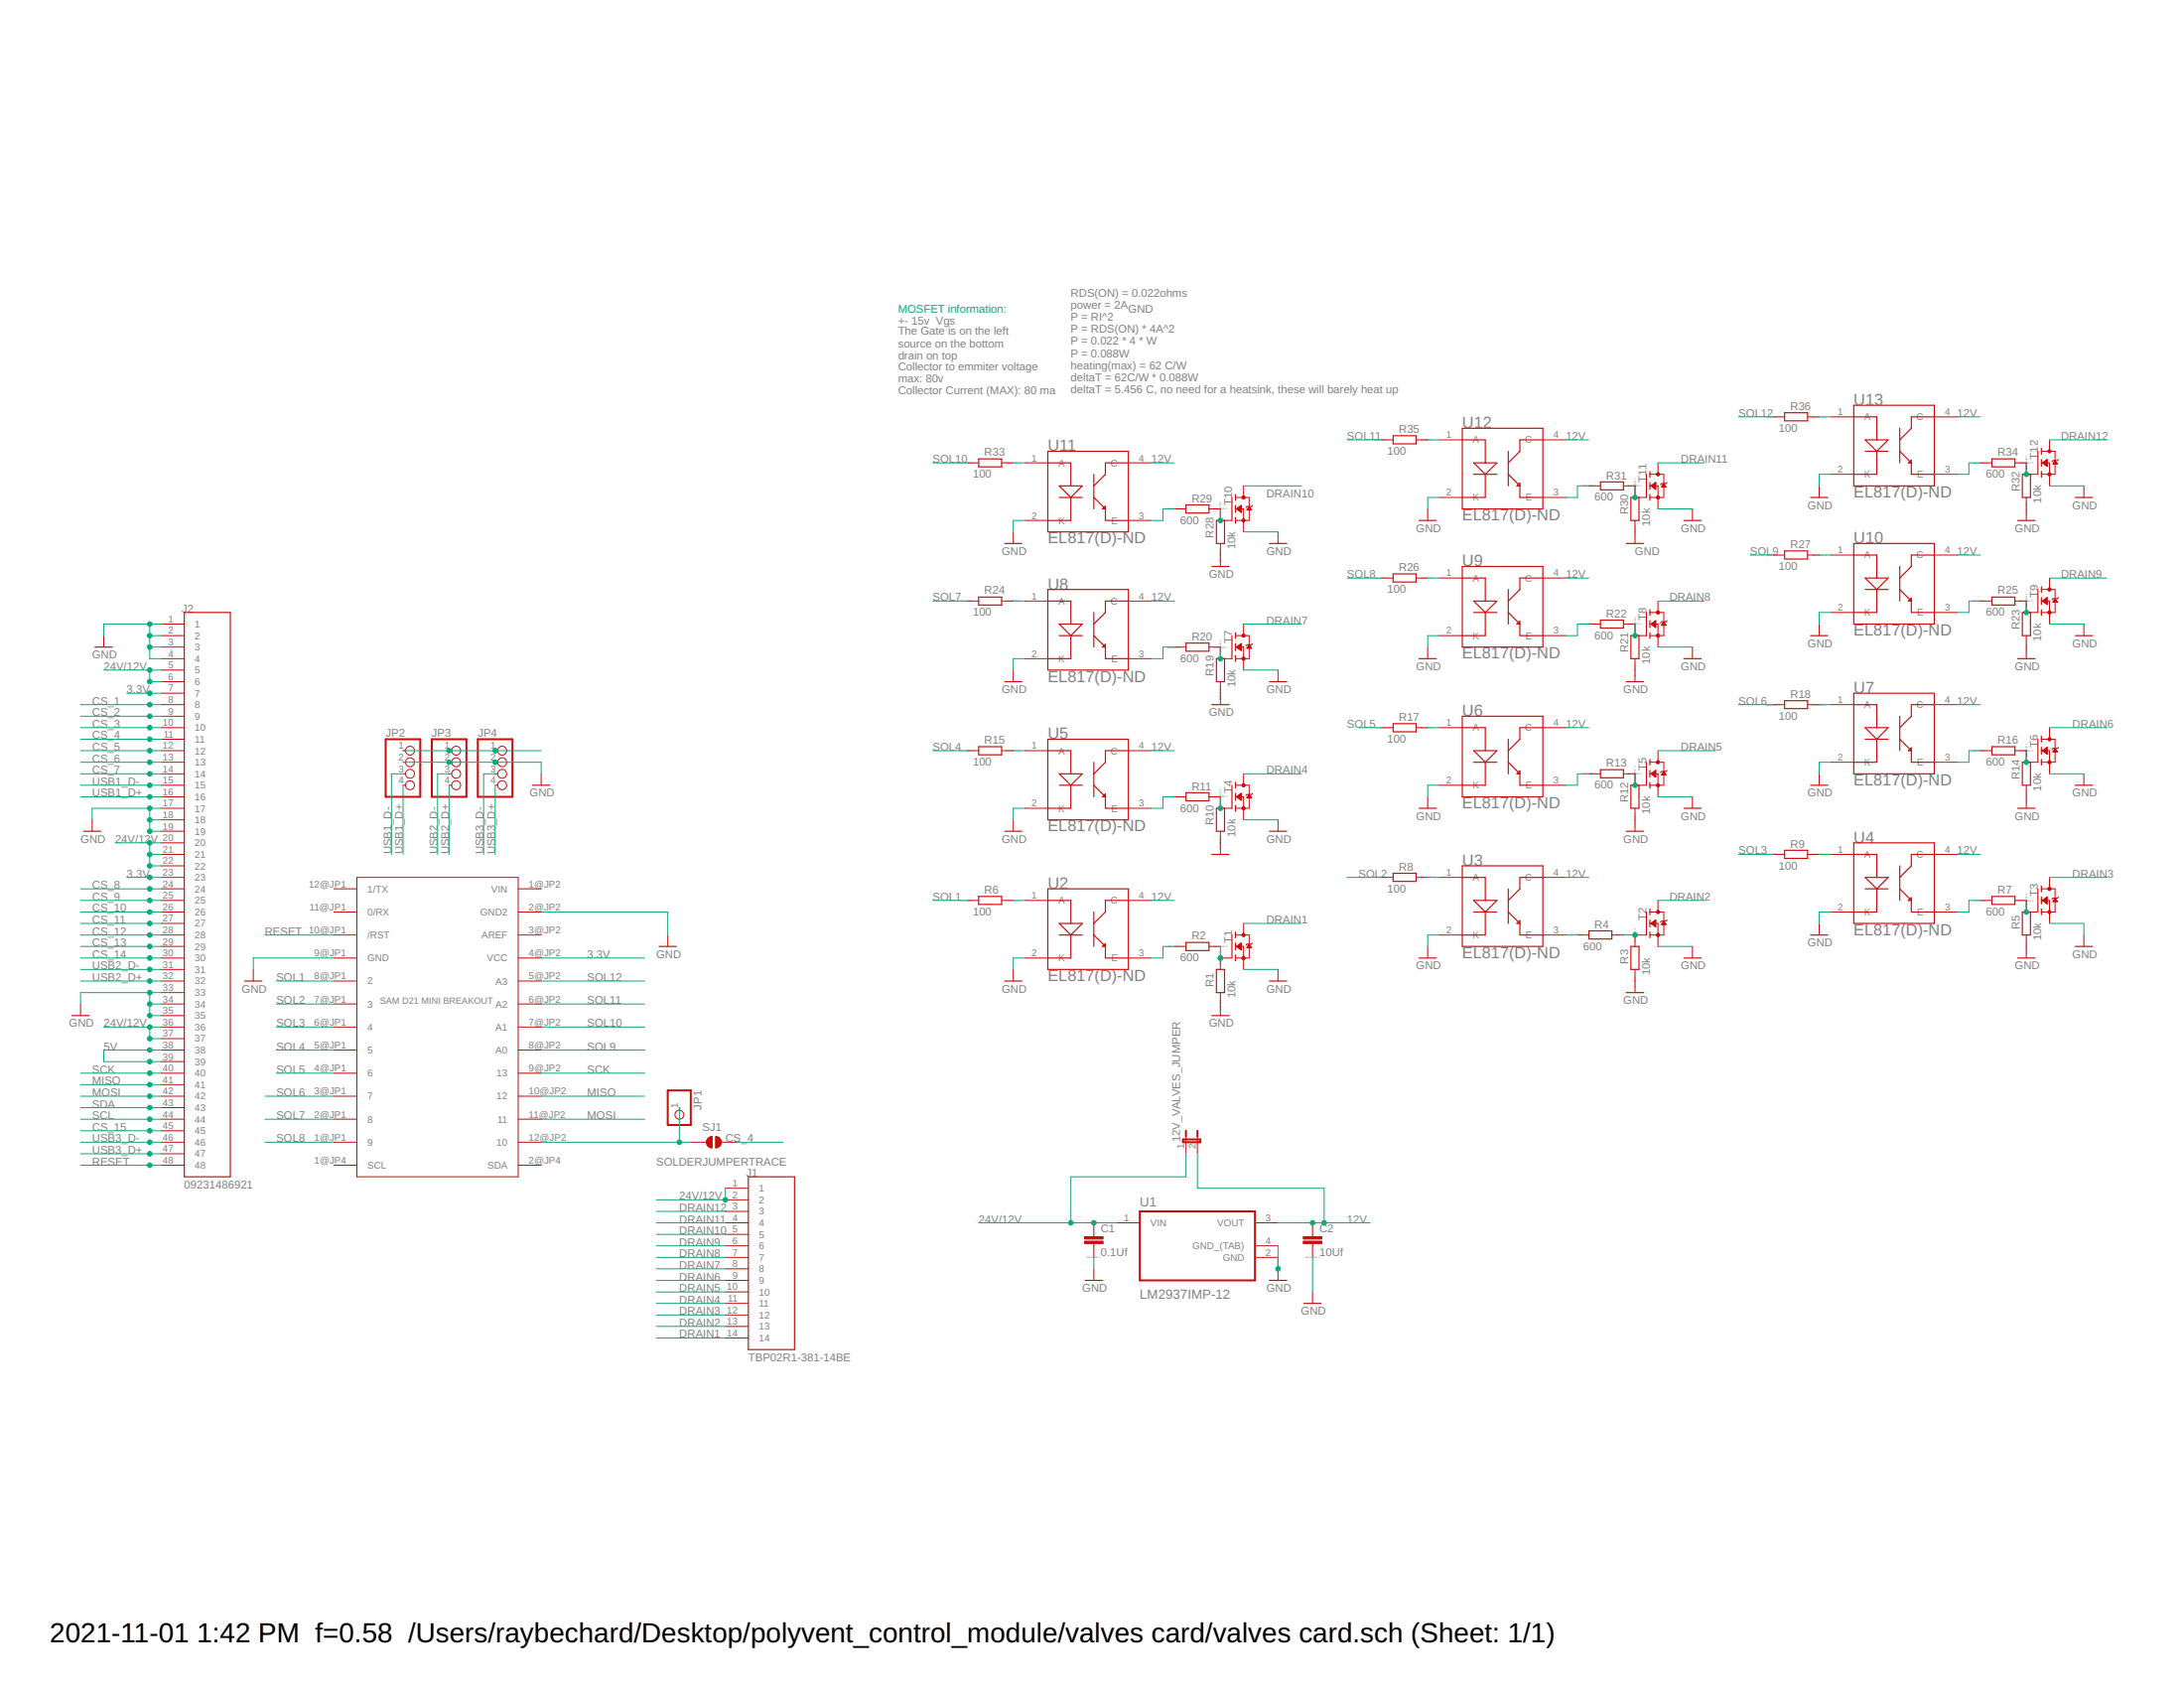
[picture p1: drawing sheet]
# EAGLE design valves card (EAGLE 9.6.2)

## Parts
12V_VALVES_JUMPER  JUMPER-2SMD-NO  [SJ_2S-NO]
C1  0.1Uf  C  [C0805]
C2  10Uf  CC1206  [C1206]
J1  TBP02R1-381-14BE  [CUI_TBP02R1-381-14BE]
J2  09231486921  [HARTING_09231486921]
JP1  PINHD-1X1  [1X01]
JP2  PINHD-1X4  [1X04]
JP3  PINHD-1X4  [1X04]
JP4  PINHD-1X4  [1X04]
M2  SAM_D21_MINI_BREAKOUT  [JP1_SPARKFUN-SAMD21-MINI-BREAKOUT-V10]
R1  10k  R  [R0805]
R2  600  R  [R0805]
R3  10k  R  [R0805]
R4  600  R  [R0805]
R5  10k  R  [R0805]
R6  100  R  [R0805]
R7  600  R  [R0805]
R8  100  R  [R0805]
R9  100  R  [R0805]
R10  10k  R  [R0805]
R11  600  R  [R0805]
R12  10k  R  [R0805]
R13  600  R  [R0805]
R14  10k  R  [R0805]
R15  100  R  [R0805]
R16  600  R  [R0805]
R17  100  R  [R0805]
R18  100  R  [R0805]
R19  10k  R  [R0805]
R20  600  R  [R0805]
R21  10k  R  [R0805]
R22  600  R  [R0805]
R23  10k  R  [R0805]
R24  100  R  [R0805]
R25  600  R  [R0805]
R26  100  R  [R0805]
R27  100  R  [R0805]
R28  10k  R  [R0805]
R29  600  R  [R0805]
R30  10k  R  [R0805]
R31  600  R  [R0805]
R32  10k  R  [R0805]
R33  100  R  [R0805]
R34  600  R  [R0805]
R35  100  R  [R0805]
R36  100  R  [R0805]
SJ1  SOLDERJUMPERTRACE  [SJ_2S-TRACE]
T1  IRLZ44NSTRLPBF  BUK9214-30A-118-DPAK  [DPAK_TO252]
T2  IRLZ44NSTRLPBF  BUK9214-30A-118-DPAK  [DPAK_TO252]
T3  IRLZ44NSTRLPBF  BUK9214-30A-118-DPAK  [DPAK_TO252]
T4  IRLZ44NSTRLPBF  BUK9214-30A-118-DPAK  [DPAK_TO252]
T5  IRLZ44NSTRLPBF  BUK9214-30A-118-DPAK  [DPAK_TO252]
T6  IRLZ44NSTRLPBF  BUK9214-30A-118-DPAK  [DPAK_TO252]
T7  IRLZ44NSTRLPBF  BUK9214-30A-118-DPAK  [DPAK_TO252]
T8  IRLZ44NSTRLPBF  BUK9214-30A-118-DPAK  [DPAK_TO252]
T9  IRLZ44NSTRLPBF  BUK9214-30A-118-DPAK  [DPAK_TO252]
T10  IRLZ44NSTRLPBF  BUK9214-30A-118-DPAK  [DPAK_TO252]
T11  IRLZ44NSTRLPBF  BUK9214-30A-118-DPAK  [DPAK_TO252]
T12  IRLZ44NSTRLPBF  BUK9214-30A-118-DPAK  [DPAK_TO252]
U1  LM2937IMP-12  LM2937IMP-10  [SOT230P700X180-4N]
U2  EL817(D)-ND  EL817C  [DIP762W25P254L650H453Q4B]
U3  EL817(D)-ND  EL817C  [DIP762W25P254L650H453Q4B]
U4  EL817(D)-ND  EL817C  [DIP762W25P254L650H453Q4B]
U5  EL817(D)-ND  EL817C  [DIP762W25P254L650H453Q4B]
U6  EL817(D)-ND  EL817C  [DIP762W25P254L650H453Q4B]
U7  EL817(D)-ND  EL817C  [DIP762W25P254L650H453Q4B]
U8  EL817(D)-ND  EL817C  [DIP762W25P254L650H453Q4B]
U9  EL817(D)-ND  EL817C  [DIP762W25P254L650H453Q4B]
U10  EL817(D)-ND  EL817C  [DIP762W25P254L650H453Q4B]
U11  EL817(D)-ND  EL817C  [DIP762W25P254L650H453Q4B]
U12  EL817(D)-ND  EL817C  [DIP762W25P254L650H453Q4B]
U13  EL817(D)-ND  EL817C  [DIP762W25P254L650H453Q4B]

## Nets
3.3V: J2.7 J2.23 M2.4@JP2(VCC)
5V: J2.38 J2.39 JP2.1 JP3.1 JP4.1
12V: 12V_VALVES_JUMPER.2 C2.1 U1.3(VOUT) U2.4(C) U3.4(C) U4.4(C) U5.4(C) U6.4(C) U7.4(C) U8.4(C) U9.4(C) U10.4(C) U11.4(C) U12.4(C) U13.4(C)
24V/12V: 12V_VALVES_JUMPER.1 C1.1 J1.1 J1.2 J2.5 J2.6 J2.20 J2.21 J2.22 J2.36 J2.37 U1.1(VIN)
CS_1: J2.8
CS_2: J2.9
CS_3: J2.10
CS_4: J2.11 SJ1.2
CS_5: J2.12
CS_6: J2.13
CS_7: J2.14
CS_8: J2.24
CS_9: J2.25
CS_10: J2.26
CS_11: J2.27
CS_12: J2.28
CS_13: J2.29
CS_14: J2.30
CS_15: J2.45
DRAIN1: J1.14 T1.2(D)
DRAIN2: J1.13 T2.2(D)
DRAIN3: J1.12 T3.2(D)
DRAIN4: J1.11 T4.2(D)
DRAIN5: J1.10 T5.2(D)
DRAIN6: J1.9 T6.2(D)
DRAIN7: J1.8 T7.2(D)
DRAIN8: J1.7 T8.2(D)
DRAIN9: J1.6 T9.2(D)
DRAIN10: J1.5 T10.2(D)
DRAIN11: J1.4 T11.2(D)
DRAIN12: J1.3 T12.2(D)
GND: C1.2 C2.2 J2.1 J2.2 J2.3 J2.4 J2.17 J2.18 J2.19 J2.33 J2.34 J2.35 JP2.2 JP3.2 JP4.2 M2.2@JP2(GND2) M2.9@JP1(GND) R1.1 R3.1 R5.1 R10.1 R12.1 R14.1 R19.1 R21.1 R23.1 R28.1 R30.1 R32.1 T1.3(S) T2.3(S) T3.3(S) T4.3(S) T5.3(S) T6.3(S) T7.3(S) T8.3(S) T9.3(S) T10.3(S) T11.3(S) T12.3(S) U1.2(GND) U1.4(GND_(TAB)) U2.2(K) U3.2(K) U4.2(K) U5.2(K) U6.2(K) U7.2(K) U8.2(K) U9.2(K) U10.2(K) U11.2(K) U12.2(K) U13.2(K)
MISO: J2.41 M2.10@JP2
MOSI: J2.42 M2.11@JP2
N$2: JP1.1 M2.12@JP2 SJ1.1
N$5: R6.2 U2.1(A)
N$10: R1.2 R2.2 T1.1(G)
N$11: R2.1 U2.3(E)
N$15: R3.2 R4.2 T2.1(G)
N$16: R4.1 U3.3(E)
N$17: R8.2 U3.1(A)
N$21: R5.2 R7.2 T3.1(G)
N$22: R7.1 U4.3(E)
N$23: R9.2 U4.1(A)
N$27: R10.2 R11.2 T4.1(G)
N$28: R11.1 U5.3(E)
N$29: R15.2 U5.1(A)
N$33: R12.2 R13.2 T5.1(G)
N$34: R13.1 U6.3(E)
N$35: R17.2 U6.1(A)
N$39: R14.2 R16.2 T6.1(G)
N$40: R16.1 U7.3(E)
N$41: R18.2 U7.1(A)
N$45: R19.2 R20.2 T7.1(G)
N$46: R20.1 U8.3(E)
N$47: R24.2 U8.1(A)
N$51: R21.2 R22.2 T8.1(G)
N$52: R22.1 U9.3(E)
N$53: R26.2 U9.1(A)
N$57: R23.2 R25.2 T9.1(G)
N$58: R25.1 U10.3(E)
N$59: R27.2 U10.1(A)
N$63: R28.2 R29.2 T10.1(G)
N$64: R29.1 U11.3(E)
N$65: R33.2 U11.1(A)
N$69: R30.2 R31.2 T11.1(G)
N$70: R31.1 U12.3(E)
N$71: R35.2 U12.1(A)
N$75: R32.2 R34.2 T12.1(G)
N$76: R34.1 U13.3(E)
N$77: R36.2 U13.1(A)
RESET: J2.48 M2.10@JP1(/RST)
SCK: J2.40 M2.9@JP2
SCL: J2.44
SDA: J2.43
SOL1: M2.8@JP1 R6.1
SOL2: M2.7@JP1 R8.1
SOL3: M2.6@JP1 R9.1
SOL4: M2.5@JP1 R15.1
SOL5: M2.4@JP1 R17.1
SOL6: M2.3@JP1 R18.1
SOL7: M2.2@JP1 R24.1
SOL8: M2.1@JP1 R26.1
SOL9: M2.8@JP2(A0) R27.1
SOL10: M2.7@JP2(A1) R33.1
SOL11: M2.6@JP2(A2) R35.1
SOL12: M2.5@JP2(A3) R36.1
USB1_D+: J2.16 JP2.4
USB1_D-: J2.15 JP2.3
USB2_D+: J2.32 JP3.4
USB2_D-: J2.31 JP3.3
USB3_D+: J2.47 JP4.4
USB3_D-: J2.46 JP4.3
Unconnected: M2.1@JP4(SCL) M2.2@JP4(SDA) M2.11@JP1(0/RX) M2.12@JP1(1/TX)

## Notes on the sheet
- MOSFET information:
- +- 15v  Vgs
- The Gate is on the left
  source on the bottom
  drain on top
- Collector to emmiter voltage 
  max: 80v
- Collector Current (MAX): 80 ma
- RDS(ON) = 0.022ohms
  power = 2A
  P = RI^2
  P = RDS(ON) * 4A^2
  P = 0.022 * 4 * W
  P = 0.088W
  heating(max) = 62 C/W
  deltaT = 62C/W * 0.088W
  deltaT = 5.456 C, no need for a heatsink, these will barely heat up

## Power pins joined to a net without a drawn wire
AREF: M2.3@JP2(AREF)
VIN: M2.1@JP2(VIN)

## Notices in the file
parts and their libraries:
SparkFun-Passives: Licensing: CC v3.0 Share-Alike You are welcome to use this library for commercial purposes.
